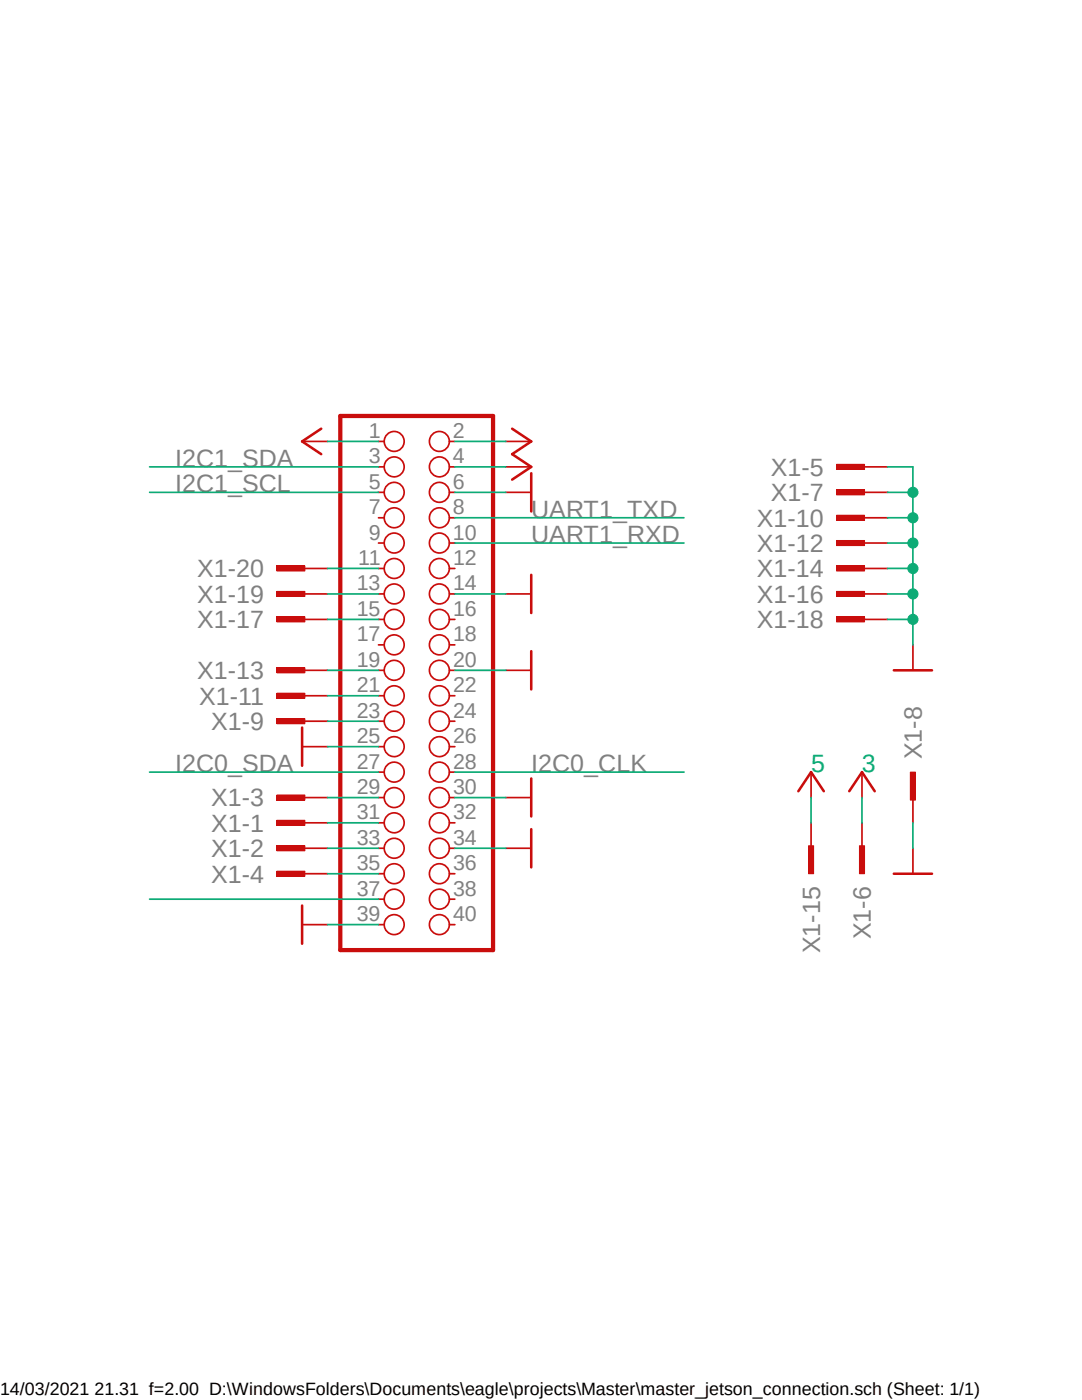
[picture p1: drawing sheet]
<?xml version="1.0" encoding="utf-8"?>
<!DOCTYPE eagle SYSTEM "eagle.dtd">
<eagle version="9.6.2">
<drawing>
<settings>
<setting alwaysvectorfont="no"/>
<setting verticaltext="up"/>
</settings>
<grid distance="0.1" unitdist="inch" unit="inch" style="lines" multiple="1" display="no" altdistance="0.01" altunitdist="inch" altunit="inch"/>
<schematic xreflabel="%F%N/%S.%C%R" xrefpart="/%S.%C%R">
<libraries>
<library name="con-3m">
<symbols>
<symbol name="PINV">
<text x="-1.27" y="0.889" size="1.778" layer="95" rot="R180">&gt;NAME</text>
<text x="-3.81" y="2.667" size="1.778" layer="96">&gt;VALUE</text>
<rectangle x1="0" y1="-0.254" x2="2.794" y2="0.254" layer="94"/>
<pin name="KL" x="5.08" y="0" visible="off" length="short" direction="pas" rot="R180"/>
</symbol>
<symbol name="PIN">
<text x="-1.27" y="0.889" size="1.778" layer="95" rot="R180">&gt;NAME</text>
<rectangle x1="0" y1="-0.254" x2="2.794" y2="0.254" layer="94"/>
<pin name="KL" x="5.08" y="0" visible="off" length="short" direction="pas" rot="R180"/>
</symbol>
</symbols>
<devicesets>
<deviceset name="2520-" prefix="X">
<gates>
<gate name="-1" symbol="PINV" x="0" y="0" addlevel="always"/>
<gate name="-2" symbol="PIN" x="0" y="-2.54" addlevel="always"/>
<gate name="-3" symbol="PIN" x="0" y="-5.08" addlevel="always"/>
<gate name="-4" symbol="PIN" x="0" y="-7.62" addlevel="always"/>
<gate name="-5" symbol="PIN" x="0" y="-10.16" addlevel="always"/>
<gate name="-6" symbol="PIN" x="0" y="-12.7" addlevel="always"/>
<gate name="-7" symbol="PIN" x="0" y="-15.24" addlevel="always"/>
<gate name="-8" symbol="PIN" x="0" y="-17.78" addlevel="always"/>
<gate name="-9" symbol="PIN" x="0" y="-20.32" addlevel="always"/>
<gate name="-10" symbol="PIN" x="0" y="-22.86" addlevel="always"/>
<gate name="-11" symbol="PIN" x="0" y="-25.4" addlevel="always"/>
<gate name="-12" symbol="PIN" x="0" y="-27.94" addlevel="always"/>
<gate name="-13" symbol="PIN" x="0" y="-30.48" addlevel="always"/>
<gate name="-14" symbol="PIN" x="0" y="-33.02" addlevel="always"/>
<gate name="-15" symbol="PIN" x="0" y="-35.56" addlevel="always"/>
<gate name="-16" symbol="PIN" x="0" y="-38.1" addlevel="always"/>
<gate name="-17" symbol="PIN" x="0" y="-40.64" addlevel="always"/>
<gate name="-18" symbol="PIN" x="0" y="-43.18" addlevel="always"/>
<gate name="-19" symbol="PIN" x="0" y="-45.72" addlevel="always"/>
<gate name="-20" symbol="PIN" x="0" y="-48.26" addlevel="always"/>
</gates>
<devices>
<device name="" package="PAK100/2500-20">
<connects>
<connect gate="-1" pin="KL" pad="1"/>
<connect gate="-10" pin="KL" pad="10"/>
<connect gate="-11" pin="KL" pad="11"/>
<connect gate="-12" pin="KL" pad="12"/>
<connect gate="-13" pin="KL" pad="13"/>
<connect gate="-14" pin="KL" pad="14"/>
<connect gate="-15" pin="KL" pad="15"/>
<connect gate="-16" pin="KL" pad="16"/>
<connect gate="-17" pin="KL" pad="17"/>
<connect gate="-18" pin="KL" pad="18"/>
<connect gate="-19" pin="KL" pad="19"/>
<connect gate="-2" pin="KL" pad="2"/>
<connect gate="-20" pin="KL" pad="20"/>
<connect gate="-3" pin="KL" pad="3"/>
<connect gate="-4" pin="KL" pad="4"/>
<connect gate="-5" pin="KL" pad="5"/>
<connect gate="-6" pin="KL" pad="6"/>
<connect gate="-7" pin="KL" pad="7"/>
<connect gate="-8" pin="KL" pad="8"/>
<connect gate="-9" pin="KL" pad="9"/>
</connects>
<package3dinstances>
<package3dinstance package3d_urn="urn:adsk.eagle:package:5578/1"/>
</package3dinstances>
<technologies>
<technology name="">
<attribute name="MF" value="" constant="no"/>
<attribute name="MPN" value="" constant="no"/>
<attribute name="OC_FARNELL" value="unknown" constant="no"/>
<attribute name="OC_NEWARK" value="unknown" constant="no"/>
<attribute name="POPULARITY" value="0" constant="no"/>
</technology>
</technologies>
</device>
<device name="5" package="PAK100/2500-5-20">
<connects>
<connect gate="-1" pin="KL" pad="1"/>
<connect gate="-10" pin="KL" pad="10"/>
<connect gate="-11" pin="KL" pad="11"/>
<connect gate="-12" pin="KL" pad="12"/>
<connect gate="-13" pin="KL" pad="13"/>
<connect gate="-14" pin="KL" pad="14"/>
<connect gate="-15" pin="KL" pad="15"/>
<connect gate="-16" pin="KL" pad="16"/>
<connect gate="-17" pin="KL" pad="17"/>
<connect gate="-18" pin="KL" pad="18"/>
<connect gate="-19" pin="KL" pad="19"/>
<connect gate="-2" pin="KL" pad="2"/>
<connect gate="-20" pin="KL" pad="20"/>
<connect gate="-3" pin="KL" pad="3"/>
<connect gate="-4" pin="KL" pad="4"/>
<connect gate="-5" pin="KL" pad="5"/>
<connect gate="-6" pin="KL" pad="6"/>
<connect gate="-7" pin="KL" pad="7"/>
<connect gate="-8" pin="KL" pad="8"/>
<connect gate="-9" pin="KL" pad="9"/>
</connects>
<package3dinstances>
<package3dinstance package3d_urn="urn:adsk.eagle:package:5579/1"/>
</package3dinstances>
<technologies>
<technology name="">
<attribute name="MF" value="" constant="no"/>
<attribute name="MPN" value="D2520-5002-AR" constant="no"/>
<attribute name="OC_FARNELL" value="unknown" constant="no"/>
<attribute name="OC_NEWARK" value="12P7058" constant="no"/>
<attribute name="POPULARITY" value="0" constant="no"/>
</technology>
</technologies>
</device>
</devices>
</deviceset>
</devicesets>
</library>
<library name="pinhead">
<symbols>
<symbol name="PINH2X20">
<wire x1="-6.35" y1="-27.94" x2="8.89" y2="-27.94" width="0.4064" layer="94"/>
<wire x1="8.89" y1="-27.94" x2="8.89" y2="25.4" width="0.4064" layer="94"/>
<wire x1="8.89" y1="25.4" x2="-6.35" y2="25.4" width="0.4064" layer="94"/>
<wire x1="-6.35" y1="25.4" x2="-6.35" y2="-27.94" width="0.4064" layer="94"/>
<text x="-6.35" y="26.035" size="1.778" layer="95">&gt;NAME</text>
<text x="-6.35" y="-30.48" size="1.778" layer="96">&gt;VALUE</text>
<pin name="1" x="-2.54" y="22.86" visible="pad" length="short" direction="pas" function="dot"/>
<pin name="2" x="5.08" y="22.86" visible="pad" length="short" direction="pas" function="dot" rot="R180"/>
<pin name="3" x="-2.54" y="20.32" visible="pad" length="short" direction="pas" function="dot"/>
<pin name="4" x="5.08" y="20.32" visible="pad" length="short" direction="pas" function="dot" rot="R180"/>
<pin name="5" x="-2.54" y="17.78" visible="pad" length="short" direction="pas" function="dot"/>
<pin name="6" x="5.08" y="17.78" visible="pad" length="short" direction="pas" function="dot" rot="R180"/>
<pin name="7" x="-2.54" y="15.24" visible="pad" length="short" direction="pas" function="dot"/>
<pin name="8" x="5.08" y="15.24" visible="pad" length="short" direction="pas" function="dot" rot="R180"/>
<pin name="9" x="-2.54" y="12.7" visible="pad" length="short" direction="pas" function="dot"/>
<pin name="10" x="5.08" y="12.7" visible="pad" length="short" direction="pas" function="dot" rot="R180"/>
<pin name="11" x="-2.54" y="10.16" visible="pad" length="short" direction="pas" function="dot"/>
<pin name="12" x="5.08" y="10.16" visible="pad" length="short" direction="pas" function="dot" rot="R180"/>
<pin name="13" x="-2.54" y="7.62" visible="pad" length="short" direction="pas" function="dot"/>
<pin name="14" x="5.08" y="7.62" visible="pad" length="short" direction="pas" function="dot" rot="R180"/>
<pin name="15" x="-2.54" y="5.08" visible="pad" length="short" direction="pas" function="dot"/>
<pin name="16" x="5.08" y="5.08" visible="pad" length="short" direction="pas" function="dot" rot="R180"/>
<pin name="17" x="-2.54" y="2.54" visible="pad" length="short" direction="pas" function="dot"/>
<pin name="18" x="5.08" y="2.54" visible="pad" length="short" direction="pas" function="dot" rot="R180"/>
<pin name="19" x="-2.54" y="0" visible="pad" length="short" direction="pas" function="dot"/>
<pin name="20" x="5.08" y="0" visible="pad" length="short" direction="pas" function="dot" rot="R180"/>
<pin name="21" x="-2.54" y="-2.54" visible="pad" length="short" direction="pas" function="dot"/>
<pin name="22" x="5.08" y="-2.54" visible="pad" length="short" direction="pas" function="dot" rot="R180"/>
<pin name="23" x="-2.54" y="-5.08" visible="pad" length="short" direction="pas" function="dot"/>
<pin name="24" x="5.08" y="-5.08" visible="pad" length="short" direction="pas" function="dot" rot="R180"/>
<pin name="25" x="-2.54" y="-7.62" visible="pad" length="short" direction="pas" function="dot"/>
<pin name="26" x="5.08" y="-7.62" visible="pad" length="short" direction="pas" function="dot" rot="R180"/>
<pin name="27" x="-2.54" y="-10.16" visible="pad" length="short" direction="pas" function="dot"/>
<pin name="28" x="5.08" y="-10.16" visible="pad" length="short" direction="pas" function="dot" rot="R180"/>
<pin name="29" x="-2.54" y="-12.7" visible="pad" length="short" direction="pas" function="dot"/>
<pin name="30" x="5.08" y="-12.7" visible="pad" length="short" direction="pas" function="dot" rot="R180"/>
<pin name="31" x="-2.54" y="-15.24" visible="pad" length="short" direction="pas" function="dot"/>
<pin name="32" x="5.08" y="-15.24" visible="pad" length="short" direction="pas" function="dot" rot="R180"/>
<pin name="33" x="-2.54" y="-17.78" visible="pad" length="short" direction="pas" function="dot"/>
<pin name="34" x="5.08" y="-17.78" visible="pad" length="short" direction="pas" function="dot" rot="R180"/>
<pin name="35" x="-2.54" y="-20.32" visible="pad" length="short" direction="pas" function="dot"/>
<pin name="36" x="5.08" y="-20.32" visible="pad" length="short" direction="pas" function="dot" rot="R180"/>
<pin name="37" x="-2.54" y="-22.86" visible="pad" length="short" direction="pas" function="dot"/>
<pin name="38" x="5.08" y="-22.86" visible="pad" length="short" direction="pas" function="dot" rot="R180"/>
<pin name="39" x="-2.54" y="-25.4" visible="pad" length="short" direction="pas" function="dot"/>
<pin name="40" x="5.08" y="-25.4" visible="pad" length="short" direction="pas" function="dot" rot="R180"/>
</symbol>
</symbols>
<devicesets>
<deviceset name="PINHD-2X20" prefix="JP" uservalue="yes">
<gates>
<gate name="A" symbol="PINH2X20" x="0" y="0"/>
</gates>
<devices>
<device name="" package="2X20">
<connects>
<connect gate="A" pin="1" pad="1"/>
<connect gate="A" pin="10" pad="10"/>
<connect gate="A" pin="11" pad="11"/>
<connect gate="A" pin="12" pad="12"/>
<connect gate="A" pin="13" pad="13"/>
<connect gate="A" pin="14" pad="14"/>
<connect gate="A" pin="15" pad="15"/>
<connect gate="A" pin="16" pad="16"/>
<connect gate="A" pin="17" pad="17"/>
<connect gate="A" pin="18" pad="18"/>
<connect gate="A" pin="19" pad="19"/>
<connect gate="A" pin="2" pad="2"/>
<connect gate="A" pin="20" pad="20"/>
<connect gate="A" pin="21" pad="21"/>
<connect gate="A" pin="22" pad="22"/>
<connect gate="A" pin="23" pad="23"/>
<connect gate="A" pin="24" pad="24"/>
<connect gate="A" pin="25" pad="25"/>
<connect gate="A" pin="26" pad="26"/>
<connect gate="A" pin="27" pad="27"/>
<connect gate="A" pin="28" pad="28"/>
<connect gate="A" pin="29" pad="29"/>
<connect gate="A" pin="3" pad="3"/>
<connect gate="A" pin="30" pad="30"/>
<connect gate="A" pin="31" pad="31"/>
<connect gate="A" pin="32" pad="32"/>
<connect gate="A" pin="33" pad="33"/>
<connect gate="A" pin="34" pad="34"/>
<connect gate="A" pin="35" pad="35"/>
<connect gate="A" pin="36" pad="36"/>
<connect gate="A" pin="37" pad="37"/>
<connect gate="A" pin="38" pad="38"/>
<connect gate="A" pin="39" pad="39"/>
<connect gate="A" pin="4" pad="4"/>
<connect gate="A" pin="40" pad="40"/>
<connect gate="A" pin="5" pad="5"/>
<connect gate="A" pin="6" pad="6"/>
<connect gate="A" pin="7" pad="7"/>
<connect gate="A" pin="8" pad="8"/>
<connect gate="A" pin="9" pad="9"/>
</connects>
<package3dinstances>
<package3dinstance package3d_urn="urn:adsk.eagle:package:22443/2"/>
</package3dinstances>
<technologies>
<technology name="">
<attribute name="POPULARITY" value="12" constant="no"/>
</technology>
</technologies>
</device>
<device name="/90" package="2X20/90">
<connects>
<connect gate="A" pin="1" pad="1"/>
<connect gate="A" pin="10" pad="10"/>
<connect gate="A" pin="11" pad="11"/>
<connect gate="A" pin="12" pad="12"/>
<connect gate="A" pin="13" pad="13"/>
<connect gate="A" pin="14" pad="14"/>
<connect gate="A" pin="15" pad="15"/>
<connect gate="A" pin="16" pad="16"/>
<connect gate="A" pin="17" pad="17"/>
<connect gate="A" pin="18" pad="18"/>
<connect gate="A" pin="19" pad="19"/>
<connect gate="A" pin="2" pad="2"/>
<connect gate="A" pin="20" pad="20"/>
<connect gate="A" pin="21" pad="21"/>
<connect gate="A" pin="22" pad="22"/>
<connect gate="A" pin="23" pad="23"/>
<connect gate="A" pin="24" pad="24"/>
<connect gate="A" pin="25" pad="25"/>
<connect gate="A" pin="26" pad="26"/>
<connect gate="A" pin="27" pad="27"/>
<connect gate="A" pin="28" pad="28"/>
<connect gate="A" pin="29" pad="29"/>
<connect gate="A" pin="3" pad="3"/>
<connect gate="A" pin="30" pad="30"/>
<connect gate="A" pin="31" pad="31"/>
<connect gate="A" pin="32" pad="32"/>
<connect gate="A" pin="33" pad="33"/>
<connect gate="A" pin="34" pad="34"/>
<connect gate="A" pin="35" pad="35"/>
<connect gate="A" pin="36" pad="36"/>
<connect gate="A" pin="37" pad="37"/>
<connect gate="A" pin="38" pad="38"/>
<connect gate="A" pin="39" pad="39"/>
<connect gate="A" pin="4" pad="4"/>
<connect gate="A" pin="40" pad="40"/>
<connect gate="A" pin="5" pad="5"/>
<connect gate="A" pin="6" pad="6"/>
<connect gate="A" pin="7" pad="7"/>
<connect gate="A" pin="8" pad="8"/>
<connect gate="A" pin="9" pad="9"/>
</connects>
<package3dinstances>
<package3dinstance package3d_urn="urn:adsk.eagle:package:22440/2"/>
</package3dinstances>
<technologies>
<technology name="">
<attribute name="POPULARITY" value="0" constant="no"/>
</technology>
</technologies>
</device>
</devices>
</deviceset>
</devicesets>
</library>
<library name="supply1">
<symbols>
<symbol name="+3V3">
<wire x1="1.27" y1="-1.905" x2="0" y2="0" width="0.254" layer="94"/>
<wire x1="0" y1="0" x2="-1.27" y2="-1.905" width="0.254" layer="94"/>
<text x="-2.54" y="-5.08" size="1.778" layer="96" rot="R90">&gt;VALUE</text>
<pin name="+3V3" x="0" y="-2.54" visible="off" length="short" direction="sup" rot="R90"/>
</symbol>
<symbol name="+5V">
<wire x1="1.27" y1="-1.905" x2="0" y2="0" width="0.254" layer="94"/>
<wire x1="0" y1="0" x2="-1.27" y2="-1.905" width="0.254" layer="94"/>
<text x="-2.54" y="-5.08" size="1.778" layer="96" rot="R90">&gt;VALUE</text>
<pin name="+5V" x="0" y="-2.54" visible="off" length="short" direction="sup" rot="R90"/>
</symbol>
<symbol name="GND">
<wire x1="-1.905" y1="0" x2="1.905" y2="0" width="0.254" layer="94"/>
<text x="-2.54" y="-2.54" size="1.778" layer="96">&gt;VALUE</text>
<pin name="GND" x="0" y="2.54" visible="off" length="short" direction="sup" rot="R270"/>
</symbol>
</symbols>
<devicesets>
<deviceset name="+3V3" prefix="+3V3">
<gates>
<gate name="G$1" symbol="+3V3" x="0" y="0"/>
</gates>
<devices>
<device name="">
<technologies>
<technology name=""/>
</technologies>
</device>
</devices>
</deviceset>
<deviceset name="+5V" prefix="P+">
<gates>
<gate name="1" symbol="+5V" x="0" y="0"/>
</gates>
<devices>
<device name="">
<technologies>
<technology name=""/>
</technologies>
</device>
</devices>
</deviceset>
<deviceset name="GND" prefix="GND">
<gates>
<gate name="1" symbol="GND" x="0" y="0"/>
</gates>
<devices>
<device name="">
<technologies>
<technology name=""/>
</technologies>
</device>
</devices>
</deviceset>
</devicesets>
</library>
</libraries>
<attributes>
</attributes>
<variantdefs>
</variantdefs>
<classes>
<class number="0" name="default" width="0" drill="0">
</class>
</classes>
<parts>
<part name="X1" library="con-3m" deviceset="2520-" device="" package3d_urn="urn:adsk.eagle:package:5578/1"/>
<part name="JP1" library="pinhead" deviceset="PINHD-2X20" device="" package3d_urn="urn:adsk.eagle:package:22443/2"/>
<part name="+3V1" library="supply1" deviceset="+3V3" device=""/>
<part name="P+1" library="supply1" deviceset="+5V" device=""/>
<part name="P+2" library="supply1" deviceset="+5V" device=""/>
<part name="GND2" library="supply1" deviceset="GND" device=""/>
<part name="GND3" library="supply1" deviceset="GND" device=""/>
<part name="GND4" library="supply1" deviceset="GND" device=""/>
<part name="GND5" library="supply1" deviceset="GND" device=""/>
<part name="GND6" library="supply1" deviceset="GND" device=""/>
<part name="GND7" library="supply1" deviceset="GND" device=""/>
<part name="GND8" library="supply1" deviceset="GND" device=""/>
<part name="GND9" library="supply1" deviceset="GND" device=""/>
<part name="GND10" library="supply1" deviceset="GND" device=""/>
<part name="+3V3" library="supply1" deviceset="+3V3" device=""/>
<part name="P+3" library="supply1" deviceset="+5V" device=""/>
</parts>
<sheets>
<sheet>
<plain>
<text x="129.54" y="45.72" size="1.778" layer="91">3</text>
<text x="124.46" y="45.72" size="1.778" layer="91">5</text>
</plain>
<instances>
<instance part="X1" gate="-1" x="71.12" y="40.64" smashed="yes">
<attribute name="NAME" x="69.85" y="41.529" size="1.778" layer="95" rot="R180"/>
</instance>
<instance part="X1" gate="-2" x="71.12" y="38.1" smashed="yes">
<attribute name="NAME" x="69.85" y="38.989" size="1.778" layer="95" rot="R180"/>
</instance>
<instance part="X1" gate="-3" x="71.12" y="43.18" smashed="yes">
<attribute name="NAME" x="69.85" y="44.069" size="1.778" layer="95" rot="R180"/>
</instance>
<instance part="X1" gate="-4" x="71.12" y="35.56" smashed="yes">
<attribute name="NAME" x="69.85" y="36.449" size="1.778" layer="95" rot="R180"/>
</instance>
<instance part="X1" gate="-5" x="127" y="76.2" smashed="yes">
<attribute name="NAME" x="125.73" y="77.089" size="1.778" layer="95" rot="R180"/>
</instance>
<instance part="X1" gate="-6" x="129.54" y="35.56" smashed="yes" rot="R90">
<attribute name="NAME" x="128.651" y="34.29" size="1.778" layer="95" rot="R270"/>
</instance>
<instance part="X1" gate="-7" x="127" y="73.66" smashed="yes">
<attribute name="NAME" x="125.73" y="74.549" size="1.778" layer="95" rot="R180"/>
</instance>
<instance part="X1" gate="-8" x="134.62" y="45.72" smashed="yes" rot="R270">
<attribute name="NAME" x="135.509" y="46.99" size="1.778" layer="95" rot="R90"/>
</instance>
<instance part="X1" gate="-9" x="71.12" y="50.8" smashed="yes">
<attribute name="NAME" x="69.85" y="51.689" size="1.778" layer="95" rot="R180"/>
</instance>
<instance part="X1" gate="-10" x="127" y="71.12" smashed="yes">
<attribute name="NAME" x="125.73" y="72.009" size="1.778" layer="95" rot="R180"/>
</instance>
<instance part="X1" gate="-11" x="71.12" y="53.34" smashed="yes">
<attribute name="NAME" x="69.85" y="54.229" size="1.778" layer="95" rot="R180"/>
</instance>
<instance part="X1" gate="-12" x="127" y="68.58" smashed="yes">
<attribute name="NAME" x="125.73" y="69.469" size="1.778" layer="95" rot="R180"/>
</instance>
<instance part="X1" gate="-13" x="71.12" y="55.88" smashed="yes">
<attribute name="NAME" x="69.85" y="56.769" size="1.778" layer="95" rot="R180"/>
</instance>
<instance part="X1" gate="-14" x="127" y="66.04" smashed="yes">
<attribute name="NAME" x="125.73" y="66.929" size="1.778" layer="95" rot="R180"/>
</instance>
<instance part="X1" gate="-15" x="124.46" y="35.56" smashed="yes" rot="R90">
<attribute name="NAME" x="123.571" y="34.29" size="1.778" layer="95" rot="R270"/>
</instance>
<instance part="X1" gate="-16" x="127" y="63.5" smashed="yes">
<attribute name="NAME" x="125.73" y="64.389" size="1.778" layer="95" rot="R180"/>
</instance>
<instance part="X1" gate="-17" x="71.12" y="60.96" smashed="yes">
<attribute name="NAME" x="69.85" y="61.849" size="1.778" layer="95" rot="R180"/>
</instance>
<instance part="X1" gate="-18" x="127" y="60.96" smashed="yes">
<attribute name="NAME" x="125.73" y="61.849" size="1.778" layer="95" rot="R180"/>
</instance>
<instance part="X1" gate="-19" x="71.12" y="63.5" smashed="yes">
<attribute name="NAME" x="69.85" y="64.389" size="1.778" layer="95" rot="R180"/>
</instance>
<instance part="X1" gate="-20" x="71.12" y="66.04" smashed="yes">
<attribute name="NAME" x="69.85" y="66.929" size="1.778" layer="95" rot="R180"/>
</instance>
<instance part="JP1" gate="A" x="83.82" y="55.88" smashed="yes">
<attribute name="VALUE" x="77.47" y="25.4" size="1.778" layer="96"/>
</instance>
<instance part="+3V1" gate="G$1" x="73.66" y="78.74" smashed="yes" rot="R90"/>
<instance part="P+1" gate="1" x="96.52" y="78.74" smashed="yes" rot="R270"/>
<instance part="P+2" gate="1" x="96.52" y="76.2" smashed="yes" rot="R270"/>
<instance part="GND2" gate="1" x="73.66" y="48.26" smashed="yes" rot="R270"/>
<instance part="GND3" gate="1" x="73.66" y="30.48" smashed="yes" rot="R270"/>
<instance part="GND4" gate="1" x="96.52" y="38.1" smashed="yes" rot="R90"/>
<instance part="GND5" gate="1" x="96.52" y="43.18" smashed="yes" rot="R90"/>
<instance part="GND6" gate="1" x="96.52" y="55.88" smashed="yes" rot="R90"/>
<instance part="GND7" gate="1" x="96.52" y="63.5" smashed="yes" rot="R90"/>
<instance part="GND8" gate="1" x="96.52" y="73.66" smashed="yes" rot="R90"/>
<instance part="GND9" gate="1" x="134.62" y="55.88" smashed="yes"/>
<instance part="GND10" gate="1" x="134.62" y="35.56" smashed="yes"/>
<instance part="+3V3" gate="G$1" x="129.54" y="45.72" smashed="yes"/>
<instance part="P+3" gate="1" x="124.46" y="45.72" smashed="yes"/>
</instances>
<busses>
</busses>
<nets>
<net name="+3V3" class="0">
<segment>
<pinref part="JP1" gate="A" pin="1"/>
<wire x1="81.28" y1="78.74" x2="76.2" y2="78.74" width="0.1524" layer="91"/>
<pinref part="+3V1" gate="G$1" pin="+3V3"/>
</segment>
<segment>
<pinref part="+3V3" gate="G$1" pin="+3V3"/>
<pinref part="X1" gate="-6" pin="KL"/>
<wire x1="129.54" y1="43.18" x2="129.54" y2="40.64" width="0.1524" layer="91"/>
</segment>
</net>
<net name="I2C1_SDA" class="0">
<segment>
<wire x1="81.28" y1="76.2" x2="58.42" y2="76.2" width="0.1524" layer="91"/>
<pinref part="JP1" gate="A" pin="3"/>
<label x="60.96" y="76.2" size="1.778" layer="95"/>
</segment>
</net>
<net name="I2C1_SCL" class="0">
<segment>
<wire x1="81.28" y1="73.66" x2="58.42" y2="73.66" width="0.1524" layer="91"/>
<pinref part="JP1" gate="A" pin="5"/>
<label x="60.96" y="73.66" size="1.778" layer="95"/>
</segment>
</net>
<net name="GND" class="0">
<segment>
<wire x1="81.28" y1="48.26" x2="76.2" y2="48.26" width="0.1524" layer="91"/>
<pinref part="JP1" gate="A" pin="25"/>
<pinref part="GND2" gate="1" pin="GND"/>
</segment>
<segment>
<wire x1="81.28" y1="30.48" x2="76.2" y2="30.48" width="0.1524" layer="91"/>
<pinref part="JP1" gate="A" pin="39"/>
<pinref part="GND3" gate="1" pin="GND"/>
</segment>
<segment>
<wire x1="93.98" y1="38.1" x2="88.9" y2="38.1" width="0.1524" layer="91"/>
<pinref part="JP1" gate="A" pin="34"/>
<pinref part="GND4" gate="1" pin="GND"/>
</segment>
<segment>
<wire x1="93.98" y1="43.18" x2="88.9" y2="43.18" width="0.1524" layer="91"/>
<pinref part="JP1" gate="A" pin="30"/>
<pinref part="GND5" gate="1" pin="GND"/>
</segment>
<segment>
<wire x1="93.98" y1="55.88" x2="88.9" y2="55.88" width="0.1524" layer="91"/>
<pinref part="JP1" gate="A" pin="20"/>
<pinref part="GND6" gate="1" pin="GND"/>
</segment>
<segment>
<wire x1="93.98" y1="63.5" x2="88.9" y2="63.5" width="0.1524" layer="91"/>
<pinref part="JP1" gate="A" pin="14"/>
<pinref part="GND7" gate="1" pin="GND"/>
</segment>
<segment>
<wire x1="93.98" y1="73.66" x2="88.9" y2="73.66" width="0.1524" layer="91"/>
<pinref part="JP1" gate="A" pin="6"/>
<pinref part="GND8" gate="1" pin="GND"/>
</segment>
<segment>
<pinref part="GND10" gate="1" pin="GND"/>
<pinref part="X1" gate="-8" pin="KL"/>
<wire x1="134.62" y1="40.64" x2="134.62" y2="38.1" width="0.1524" layer="91"/>
</segment>
<segment>
<pinref part="X1" gate="-5" pin="KL"/>
<wire x1="132.08" y1="76.2" x2="134.62" y2="76.2" width="0.1524" layer="91"/>
<wire x1="134.62" y1="76.2" x2="134.62" y2="73.66" width="0.1524" layer="91"/>
<pinref part="X1" gate="-18" pin="KL"/>
<wire x1="134.62" y1="73.66" x2="134.62" y2="71.12" width="0.1524" layer="91"/>
<wire x1="134.62" y1="71.12" x2="134.62" y2="68.58" width="0.1524" layer="91"/>
<wire x1="134.62" y1="68.58" x2="134.62" y2="66.04" width="0.1524" layer="91"/>
<wire x1="134.62" y1="66.04" x2="134.62" y2="63.5" width="0.1524" layer="91"/>
<wire x1="134.62" y1="63.5" x2="134.62" y2="60.96" width="0.1524" layer="91"/>
<wire x1="134.62" y1="60.96" x2="132.08" y2="60.96" width="0.1524" layer="91"/>
<pinref part="X1" gate="-16" pin="KL"/>
<wire x1="132.08" y1="63.5" x2="134.62" y2="63.5" width="0.1524" layer="91"/>
<junction x="134.62" y="63.5"/>
<pinref part="X1" gate="-14" pin="KL"/>
<wire x1="132.08" y1="66.04" x2="134.62" y2="66.04" width="0.1524" layer="91"/>
<junction x="134.62" y="66.04"/>
<pinref part="X1" gate="-12" pin="KL"/>
<wire x1="132.08" y1="68.58" x2="134.62" y2="68.58" width="0.1524" layer="91"/>
<junction x="134.62" y="68.58"/>
<pinref part="X1" gate="-10" pin="KL"/>
<wire x1="132.08" y1="71.12" x2="134.62" y2="71.12" width="0.1524" layer="91"/>
<junction x="134.62" y="71.12"/>
<pinref part="X1" gate="-7" pin="KL"/>
<wire x1="132.08" y1="73.66" x2="134.62" y2="73.66" width="0.1524" layer="91"/>
<junction x="134.62" y="73.66"/>
<pinref part="GND9" gate="1" pin="GND"/>
<wire x1="134.62" y1="58.42" x2="134.62" y2="60.96" width="0.1524" layer="91"/>
<junction x="134.62" y="60.96"/>
</segment>
</net>
<net name="N$6" class="0">
<segment>
<wire x1="81.28" y1="66.04" x2="76.2" y2="66.04" width="0.1524" layer="91"/>
<pinref part="JP1" gate="A" pin="11"/>
<pinref part="X1" gate="-20" pin="KL"/>
</segment>
</net>
<net name="N$7" class="0">
<segment>
<wire x1="81.28" y1="63.5" x2="76.2" y2="63.5" width="0.1524" layer="91"/>
<pinref part="JP1" gate="A" pin="13"/>
<pinref part="X1" gate="-19" pin="KL"/>
</segment>
</net>
<net name="N$8" class="0">
<segment>
<wire x1="81.28" y1="60.96" x2="76.2" y2="60.96" width="0.1524" layer="91"/>
<pinref part="JP1" gate="A" pin="15"/>
<pinref part="X1" gate="-17" pin="KL"/>
</segment>
</net>
<net name="N$10" class="0">
<segment>
<wire x1="81.28" y1="55.88" x2="76.2" y2="55.88" width="0.1524" layer="91"/>
<pinref part="JP1" gate="A" pin="19"/>
<pinref part="X1" gate="-13" pin="KL"/>
</segment>
</net>
<net name="N$11" class="0">
<segment>
<wire x1="81.28" y1="53.34" x2="76.2" y2="53.34" width="0.1524" layer="91"/>
<pinref part="JP1" gate="A" pin="21"/>
<pinref part="X1" gate="-11" pin="KL"/>
</segment>
</net>
<net name="N$12" class="0">
<segment>
<wire x1="81.28" y1="50.8" x2="76.2" y2="50.8" width="0.1524" layer="91"/>
<pinref part="JP1" gate="A" pin="23"/>
<pinref part="X1" gate="-9" pin="KL"/>
</segment>
</net>
<net name="I2C0_SDA" class="0">
<segment>
<wire x1="81.28" y1="45.72" x2="58.42" y2="45.72" width="0.1524" layer="91"/>
<pinref part="JP1" gate="A" pin="27"/>
<label x="60.96" y="45.72" size="1.778" layer="95"/>
</segment>
</net>
<net name="N$15" class="0">
<segment>
<wire x1="81.28" y1="43.18" x2="76.2" y2="43.18" width="0.1524" layer="91"/>
<pinref part="JP1" gate="A" pin="29"/>
<pinref part="X1" gate="-3" pin="KL"/>
</segment>
</net>
<net name="N$16" class="0">
<segment>
<wire x1="81.28" y1="40.64" x2="76.2" y2="40.64" width="0.1524" layer="91"/>
<pinref part="JP1" gate="A" pin="31"/>
<pinref part="X1" gate="-1" pin="KL"/>
</segment>
</net>
<net name="N$17" class="0">
<segment>
<wire x1="81.28" y1="38.1" x2="76.2" y2="38.1" width="0.1524" layer="91"/>
<pinref part="JP1" gate="A" pin="33"/>
<pinref part="X1" gate="-2" pin="KL"/>
</segment>
</net>
<net name="N$18" class="0">
<segment>
<wire x1="81.28" y1="33.02" x2="58.42" y2="33.02" width="0.1524" layer="91"/>
<pinref part="JP1" gate="A" pin="37"/>
</segment>
</net>
<net name="N$19" class="0">
<segment>
<wire x1="81.28" y1="35.56" x2="76.2" y2="35.56" width="0.1524" layer="91"/>
<pinref part="JP1" gate="A" pin="35"/>
<pinref part="X1" gate="-4" pin="KL"/>
</segment>
</net>
<net name="+5V" class="0">
<segment>
<wire x1="93.98" y1="78.74" x2="88.9" y2="78.74" width="0.1524" layer="91"/>
<pinref part="JP1" gate="A" pin="2"/>
<pinref part="P+1" gate="1" pin="+5V"/>
</segment>
<segment>
<wire x1="93.98" y1="76.2" x2="88.9" y2="76.2" width="0.1524" layer="91"/>
<pinref part="JP1" gate="A" pin="4"/>
<pinref part="P+2" gate="1" pin="+5V"/>
</segment>
<segment>
<pinref part="X1" gate="-15" pin="KL"/>
<pinref part="P+3" gate="1" pin="+5V"/>
<wire x1="124.46" y1="40.64" x2="124.46" y2="43.18" width="0.1524" layer="91"/>
</segment>
</net>
<net name="UART1_TXD" class="0">
<segment>
<wire x1="111.76" y1="71.12" x2="88.9" y2="71.12" width="0.1524" layer="91"/>
<pinref part="JP1" gate="A" pin="8"/>
<label x="96.52" y="71.12" size="1.778" layer="95"/>
</segment>
</net>
<net name="UART1_RXD" class="0">
<segment>
<wire x1="111.76" y1="68.58" x2="88.9" y2="68.58" width="0.1524" layer="91"/>
<pinref part="JP1" gate="A" pin="10"/>
<label x="96.52" y="68.58" size="1.778" layer="95"/>
</segment>
</net>
<net name="I2C0_CLK" class="0">
<segment>
<wire x1="111.76" y1="45.72" x2="88.9" y2="45.72" width="0.1524" layer="91"/>
<pinref part="JP1" gate="A" pin="28"/>
<label x="96.52" y="45.72" size="1.778" layer="95"/>
</segment>
</net>
</nets>
</sheet>
</sheets>
</schematic>
</drawing>
<compatibility>
<note version="8.2" severity="warning">
Since Version 8.2, EAGLE supports online libraries. The ids
of those online libraries will not be understood (or retained)
with this version.
</note>
<note version="8.3" severity="warning">
Since Version 8.3, EAGLE supports URNs for individual library
assets (packages, symbols, and devices). The URNs of those assets
will not be understood (or retained) with this version.
</note>
<note version="8.3" severity="warning">
Since Version 8.3, EAGLE supports the association of 3D packages
with devices in libraries, schematics, and board files. Those 3D
packages will not be understood (or retained) with this version.
</note>
</compatibility>
</eagle>
